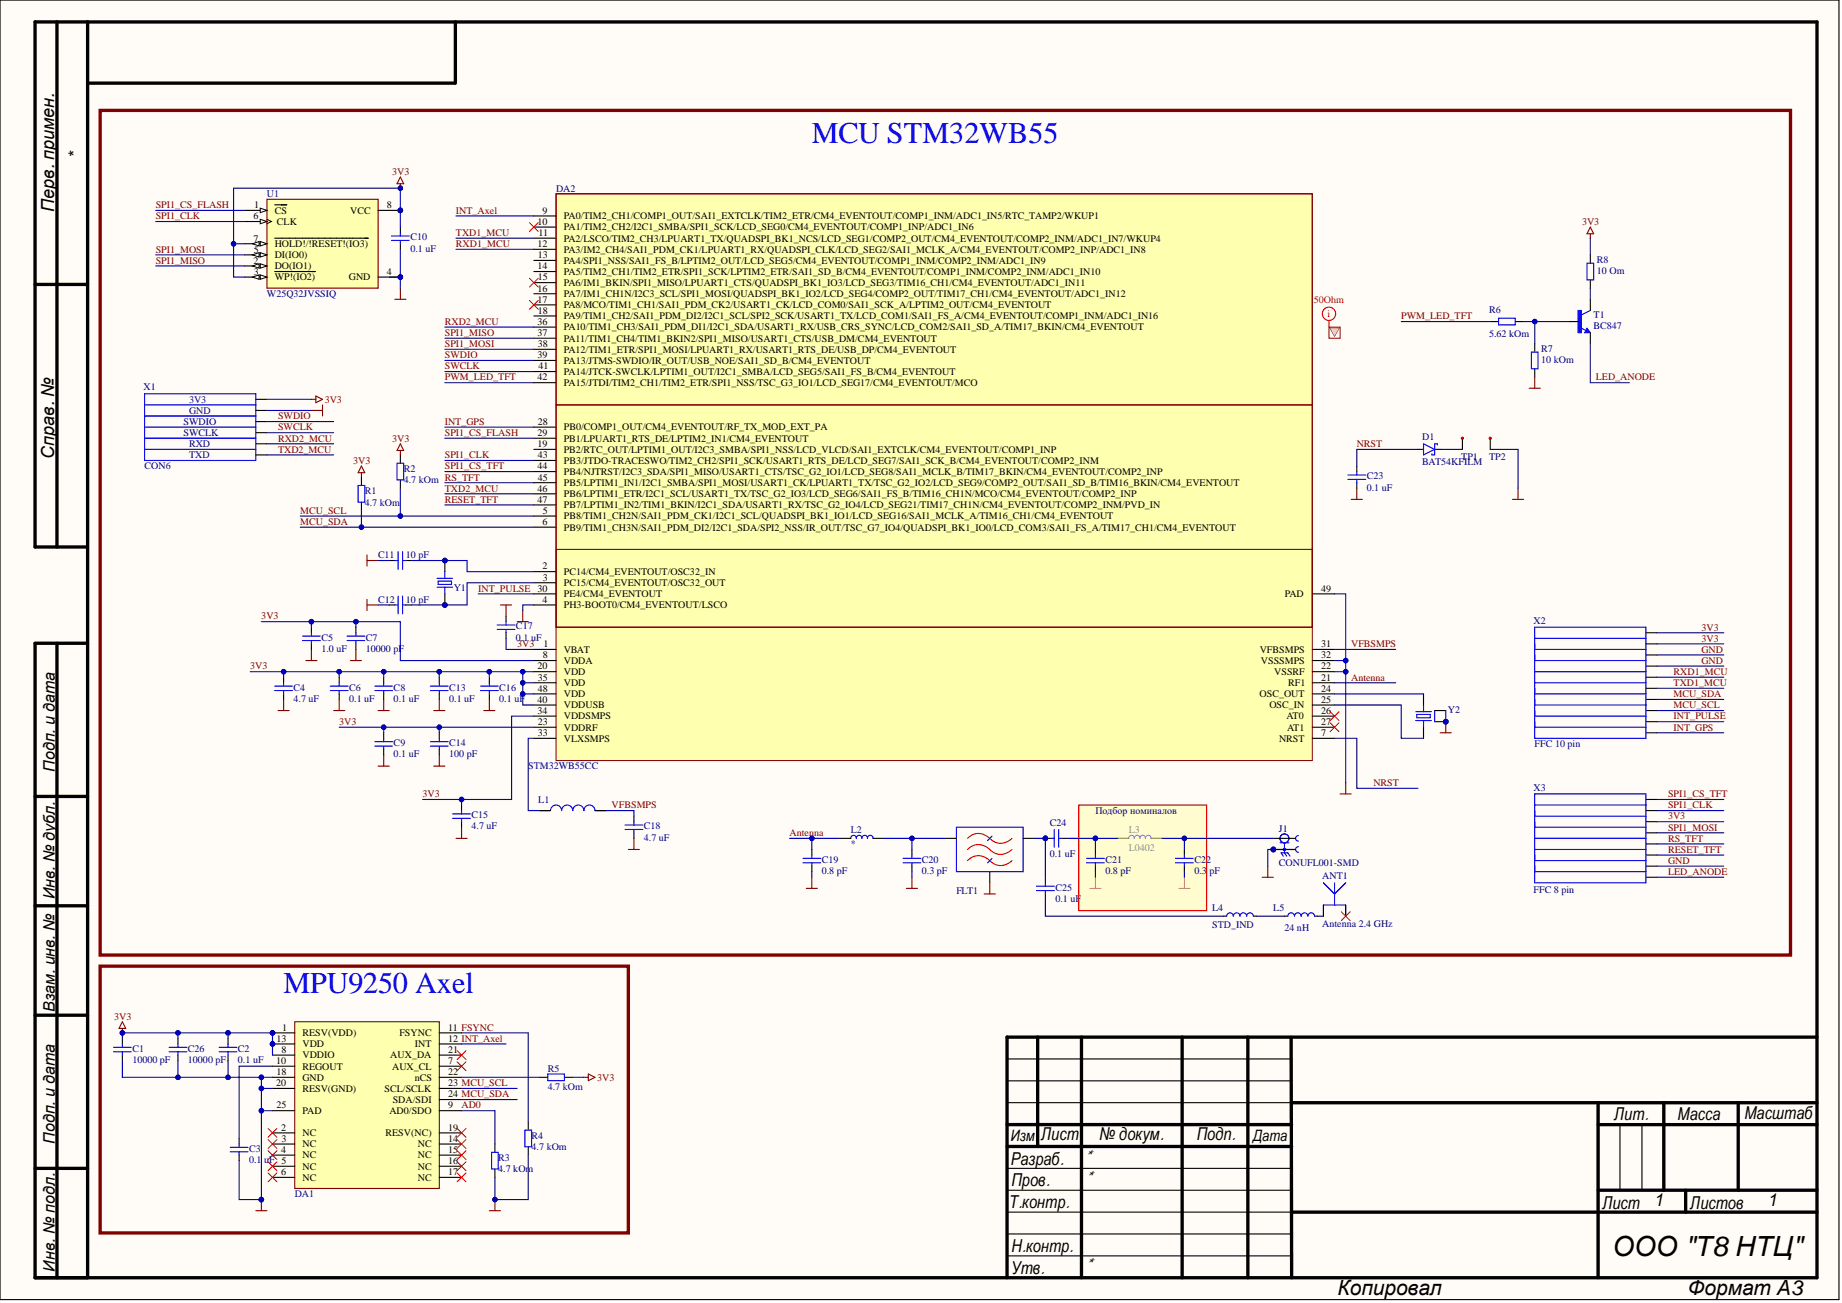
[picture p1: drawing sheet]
# Altium project Wearable_sensor_v2.0.PrjPcb
1 sheet, 54 parts. Net scope: global (net labels, ports and power ports of the same name join across sheets).
Board file: Wearable_sensor_v2.0.PcbDoc

## Sheet Wearable_sensor_v2.0.SchDoc
size 420 x 297 mm; SheetNumber: 1; SheetTotal: 1

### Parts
ANT1  Antenna 2.4 GHz  [RFANT3216120A5T]
C1  value 10000 pF  [CAPC1005X55N]  (hidden comment: STD_CAP)
C2  value 0.1 uF  [CAPC1005X55N]  (hidden comment: STD_CAP)
C3  value 0.1 uF  [CAPC1005X55N]  (hidden comment: STD_CAP)
C4  value 4.7 uF  [CAPC1005X55N]  (hidden comment: STD_CAP)
C5  value 1.0 uF  [CAPC1005X55N]  (hidden comment: STD_CAP)
C6  value 0.1 uF  [CAPC1005X55N]  (hidden comment: STD_CAP)
C7  value 10000 pF  [CAPC1005X55N]  (hidden comment: STD_CAP)
C8  value 0.1 uF  [CAPC1005X55N]  (hidden comment: STD_CAP)
C9  value 0.1 uF  [CAPC1005X55N]  (hidden comment: STD_CAP)
C10  value 0.1 uF  [CAPC1005X55N]  (hidden comment: STD_CAP)
C11  value 10 pF  [CAPC1005X55N]  (hidden comment: STD_CAP)
C12  value 10 pF  [CAPC1005X55N]  (hidden comment: STD_CAP)
C13  value 0.1 uF  [CAPC1005X55N]  (hidden comment: STD_CAP)
C14  value 100 pF  [CAPC1005X55N]  (hidden comment: STD_CAP)
C15  value 4.7 uF  [CAPC1005X55N]  (hidden comment: STD_CAP)
C16  value 0.1 uF  [CAPC1005X55N]  (hidden comment: STD_CAP)
C17  value 0.1 uF  [CAPC1005X55N]  (hidden comment: STD_CAP)
C18  value 4.7 uF  [CAPC1005X55N]  (hidden comment: STD_CAP)
C19  value 0.8 pF  [CAPC1005X55N]  (hidden comment: STD_CAP)
C20  value 0.3 pF  [CAPC1005X55N]  (hidden comment: STD_CAP)
C21  value 0.8 pF  [CAPC1005X55N]  (hidden comment: STD_CAP)
C22  value 0.3 pF  [CAPC1005X55N]  (hidden comment: STD_CAP)
C23  value 0.1 uF  [CAPC1005X55N]  (hidden comment: STD_CAP)
C24  value 0.1 uF  [CAPC1005X55N]  (hidden comment: STD_CAP)
C25  value 0.1 uF  [CAPC1005X55N]  (hidden comment: STD_CAP)
C26  value 10000 pF  [CAPC1005X55N]  (hidden comment: STD_CAP)
D1  BAT54KFILM  [SOD523]
DA1  IventSense_MPU-9250  [QFN24 3x3x1mm]  (value not drawn)
DA2  STM32WB55CC  [UFQFPN48]
FLT1  DEA162450-1260B2  [FIL_DEA160915LT-1169]  (value not drawn)
J1  CONUFL001-SMD  [LINX_CONUFL001-SMD]
L1  MLF2012E100KT000  [INDC2012X145N]  (value not drawn)
L2  L0402  [L0402]  (value not drawn)
L3  L0402  [L0402]
L4  STD_IND  [RESC1005X40N]
L5  value 24 nH  [RESC1005X40N]  (hidden comment: STD_IND)
R1  value 4.7 kOm  [RESC1005X40N]  (hidden comment: STD_RES)
R2  value 4.7 kOm  [RESC1005X40N]  (hidden comment: STD_RES)
R3  value 4.7 kOm  [RESC1005X40N]  (hidden comment: STD_RES)
R4  value 4.7 kOm  [RESC1005X40N]  (hidden comment: STD_RES)
R5  value 4.7 kOm  [RESC1005X40N]  (hidden comment: STD_RES)
R6  value 5.62 kOm  [RESC1005X40N]  (hidden comment: STD_RES)
R7  value 10 kOm  [RESC1005X40N]  (hidden comment: STD_RES)
R8  value 10 Om  [RESC1005X40N]  (hidden comment: STD_RES)
T1  BC847  [SOT23]
TP1  Test Point  [Test point]  (value not drawn)
TP2  Test Point  [Test point]  (value not drawn)
U1  W25Q32JVSSIQ  [SOIC127P790X216-8N]
X1  CON6  [CON6 cabel]
X2  FFC 10 pin  [SAMTEC_ZF5S-10-01-T-WT]
X3  FFC 8 pin  [68710814022]
Y1  NX2012SA-32.768K-STD-MUB-1_1  [XTAL_NX2012SA-32.768K-STD-MUB-1]  (value not drawn)
Y2  NX2016_32M  [NX2016_32M]  (value not drawn)

### Blocks framed on the sheet
MCU STM32WB55: ANT1 C4-C20 C23-C25 D1 DA2 FLT1 J1 L1 L2 L4 L5 R1 R2 R6-R8 T1 TP1 TP2 U1 X1-X3 Y1 Y2
Подбор номиналов: C21 C22 L3
MPU9250 Axel: C1-C3 C26 DA1 R3-R5

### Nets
3V3: C1.1 C2.1 C4.1 C5.1 C6.1 C7.1 C8.1 C9.1 C10.1 C13.1 C14.1 C15.1 C16.1 C17.2 C26.1 DA1.1(RESV(VDD)) DA1.8(VDDIO) DA1.13(VDD) DA2.1(VBAT) DA2.8(VDDA) DA2.20(VDD) DA2.23(VDDRF) DA2.34(VDDSMPS) DA2.35(VDD) DA2.40(VDDUSB) DA2.48(VDD) R1.2 R2.2 R5.1 R8.2 U1.3(~{WP!(IO2)}) U1.7(~{HOLD!/!RESET!(IO3)}) U1.8(VCC) X1.1 X2.1 X2.2 X3.3
GND: C1.2 C2.2 C3.2 C4.2 C5.2 C6.2 C7.2 C8.2 C9.2 C10.2 C11.2 C12.2 C13.2 C14.2 C15.2 C16.2 C17.1 C18.2 C19.2 C20.2 C21.2 C22.2 C23.2 C26.2 DA1.18(GND) DA1.20(RESV(GND)) DA1.25(PAD) DA2.4(PH3-BOOT0/CM4_EVENTOUT/LSCO) DA2.22(VSSRF) DA2.32(VSSSMPS) DA2.49(PAD) FLT1.2 J1.2 J1.3 R3.1 R4.1 R7.1 TP2.1 U1.4(GND) X1.2 X2.3 X2.4 X3.7 Y2.1 Y2.3
AD0: DA1.9(AD0/SDO) R3.2
Antenna: C19.1 DA2.21(RF1) L2.1
FSYNC: DA1.11(FSYNC) R4.2
INT_Axel: DA1.12(INT) DA2.9(PA0/TIM2_CH1/COMP1_OUT/SAI1_EXTCLK/TIM2_ETR/CM4_EVENTOUT/COMP1_INM/ADC1_IN5/RTC_TAMP2/WKUP1)
INT_GPS: DA2.28(PB0/COMP1_OUT/CM4_EVENTOUT/RF_TX_MOD_EXT_PA) X2.10
INT_PULSE: DA2.30(PE4/CM4_EVENTOUT) X2.9
LED_ANODE: T1.2(E) X3.8
MCU_SCL: DA1.23(SCL/SCLK) DA2.5(PB8/TIM1_CH2N/SAI1_PDM_CK1/I2C1_SCL/QUADSPI_BK1_IO1/LCD_SEG16/SAI1_MCLK_A/TIM16_CH1/CM4_EVENTOUT) R2.1 X2.8
MCU_SDA: DA1.24(SDA/SDI) DA2.6(PB9/TIM1_CH3N/SAI1_PDM_DI2/I2C1_SDA/SPI2_NSS/IR_OUT/TSC_G7_IO4/QUADSPI_BK1_IO0/LCD_COM3/SAI1_FS_A/TIM17_CH1/CM4_EVENTOUT) R1.1 X2.7
NRST: C23.1 D1.2(A) DA2.7(NRST)
PWM_LED_TFT: DA2.42(PA15/JTDI/TIM2_CH1/TIM2_ETR/SPI1_NSS/TSC_G3_IO1/LCD_SEG17/CM4_EVENTOUT/MCO) R6.2
RESET_TFT: DA2.47(PB7/LPTIM1_IN2/TIM1_BKIN/I2C1_SDA/USART1_RX/TSC_G2_IO4/LCD_SEG21/TIM17_CH1N/CM4_EVENTOUT/COMP2_INM/PVD_IN) X3.6
RS_TFT: DA2.45(PB5/LPTIM1_IN1/I2C1_SMBA/SPI1_MOSI/USART1_CK/LPUART1_TX/TSC_G2_IO2/LCD_SEG9/COMP2_OUT/SAI1_SD_B/TIM16_BKIN/CM4_EVENTOUT) X3.5
RXD1_MCU: DA2.12(PA3/IM2_CH4/SAI1_PDM_CK1/LPUART1_RX/QUADSPI_CLK/LCD_SEG2/SAI1_MCLK_A/CM4_EVENTOUT/COMP2_INP/ADC1_IN8) X2.5
RXD2_MCU: DA2.36(PA10/TIM1_CH3/SAI1_PDM_DI1/I2C1_SDA/USART1_RX/USB_CRS_SYNC/LCD_COM2/SAI1_SD_A/TIM17_BKIN/CM4_EVENTOUT) X1.5
SPI1_CLK: DA2.43(PB3/JTDO-TRACESWO/TIM2_CH2/SPI1_SCK/USART1_RTS_DE/LCD_SEG7/SAI1_SCK_B/CM4_EVENTOUT/COMP2_INM) U1.6(CLK) X3.2
SPI1_CS_FLASH: DA2.29(PB1/LPUART1_RTS_DE/LPTIM2_IN1/CM4_EVENTOUT) U1.1(~{CS})
SPI1_CS_TFT: DA2.44(PB4/NJTRST/I2C3_SDA/SPI1_MISO/USART1_CTS/TSC_G2_IO1/LCD_SEG8/SAI1_MCLK_B/TIM17_BKIN/CM4_EVENTOUT/COMP2_INP) X3.1
SPI1_MISO: DA2.37(PA11/TIM1_CH4/TIM1_BKIN2/SPI1_MISO/USART1_CTS/USB_DM/CM4_EVENTOUT) U1.2(DO(IO1))
SPI1_MOSI: DA2.38(PA12/TIM1_ETR/SPI1_MOSI/LPUART1_RX/USART1_RTS_DE/USB_DP/CM4_EVENTOUT) U1.5(DI(IO0)) X3.4
SWCLK: DA2.41(PA14/JTCK-SWCLK/LPTIM1_OUT/I2C1_SMBA/LCD_SEG5/SAI1_FS_B/CM4_EVENTOUT) X1.4
SWDIO: DA2.39(PA13/JTMS-SWDIO/IR_OUT/USB_NOE/SAI1_SD_B/CM4_EVENTOUT) X1.3
TXD1_MCU: DA2.11(PA2/LSCO/TIM2_CH3/LPUART1_TX/QUADSPI_BK1_NCS/LCD_SEG1/COMP2_OUT/CM4_EVENTOUT/COMP2_INM/ADC1_IN7/WKUP4) X2.6
TXD2_MCU: DA2.46(PB6/LPTIM1_ETR/I2C1_SCL/USART1_TX/TSC_G2_IO3/LCD_SEG6/SAI1_FS_B/TIM16_CH1N/MCO/CM4_EVENTOUT/COMP2_INP) X1.6
VFBSMPS: C18.1 DA2.31(VFBSMPS) L1.1
NetANT1_1: ANT1.1 L5.2
NetC3_1: C3.1 DA1.10(REGOUT)
NetC11_1: C11.1 DA2.2(PC14/CM4_EVENTOUT/OSC32_IN) Y1.2
NetC12_1: C12.1 DA2.3(PC15/CM4_EVENTOUT/OSC32_OUT) Y1.1
NetC20_1: C20.1 FLT1.1 L2.2
NetC21_1: C21.1 C24.2 L3.1
NetC22_1: C22.1 J1.1 L3.2
NetC24_1: C24.1 C25.2 FLT1.3
NetC25_1: C25.1 L4.1
NetD1_1: D1.1(K) TP1.1
NetDA1_22: DA1.22(nCS) R5.2
NetDA2_24: DA2.24(OSC_OUT) Y2.2
NetDA2_25: DA2.25(OSC_IN) Y2.4
NetDA2_33: DA2.33(VLXSMPS) L1.2
NetL4_2: L4.2 L5.1
NetR6_1: R6.1 R7.2 T1.1(B)
NetR8_1: R8.1 T1.3(C)

Not connected (* = marked no-connect by the designer): ANT1 2(1)*; DA1 2(NC)* 3(NC)* 4(NC)* 5(NC)* 6(NC)* 7(AUX_CL)* 14(NC)* 15(NC)* 16(NC)* 17(NC)* 19(RESV(NC))* 21(AUX_DA)*; DA2 10(PA1/TIM2_CH2/I2C1_SMBA/SPI1_SCK/LCD_SEG0/CM4_EVENTOUT/COMP1_INP/ADC1_IN6)* 13(PA4/SPI1_NSS/SAI1_FS_B/LPTIM2_OUT/LCD_SEG5/CM4_EVENTOUT/COMP1_INM/COMP2_INM/ADC1_IN9) 14(PA5/TIM2_CH1/TIM2_ETR/SPI1_SCK/LPTIM2_ETR/SAI1_SD_B/CM4_EVENTOUT/COMP1_INM/COMP2_INM/ADC1_IN10) 15(PA6/IM1_BKIN/SPI1_MISO/LPUART1_CTS/QUADSPI_BK1_IO3/LCD_SEG3/TIM16_CH1/CM4_EVENTOUT/ADC1_IN11)* 16(PA7/IM1_CH1N/I2C3_SCL/SPI1_MOSI/QUADSPI_BK1_IO2/LCD_SEG4/COMP2_OUT/TIM17_CH1/CM4_EVENTOUT/ADC1_IN12) 17(PA8/MCO/TIM1_CH1/SAI1_PDM_CK2/USART1_CK/LCD_COM0/SAI1_SCK_A/LPTIM2_OUT/CM4_EVENTOUT)* 18(PA9/TIM1_CH2/SAI1_PDM_DI2/I2C1_SCL/SPI2_SCK/USART1_TX/LCD_COM1/SAI1_FS_A/CM4_EVENTOUT/COMP1_INM/ADC1_IN16) 19(PB2/RTC_OUT/LPTIM1_OUT/I2C3_SMBA/SPI1_NSS/LCD_VLCD/SAI1_EXTCLK/CM4_EVENTOUT/COMP1_INP) 26(AT0)* 27(AT1)*

### Layout directives
mark named 50Ohm: (no net found under the mark)

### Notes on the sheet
- SWDIO
- SWCLK
- 3V3
- GND
- RXD
- TXD
